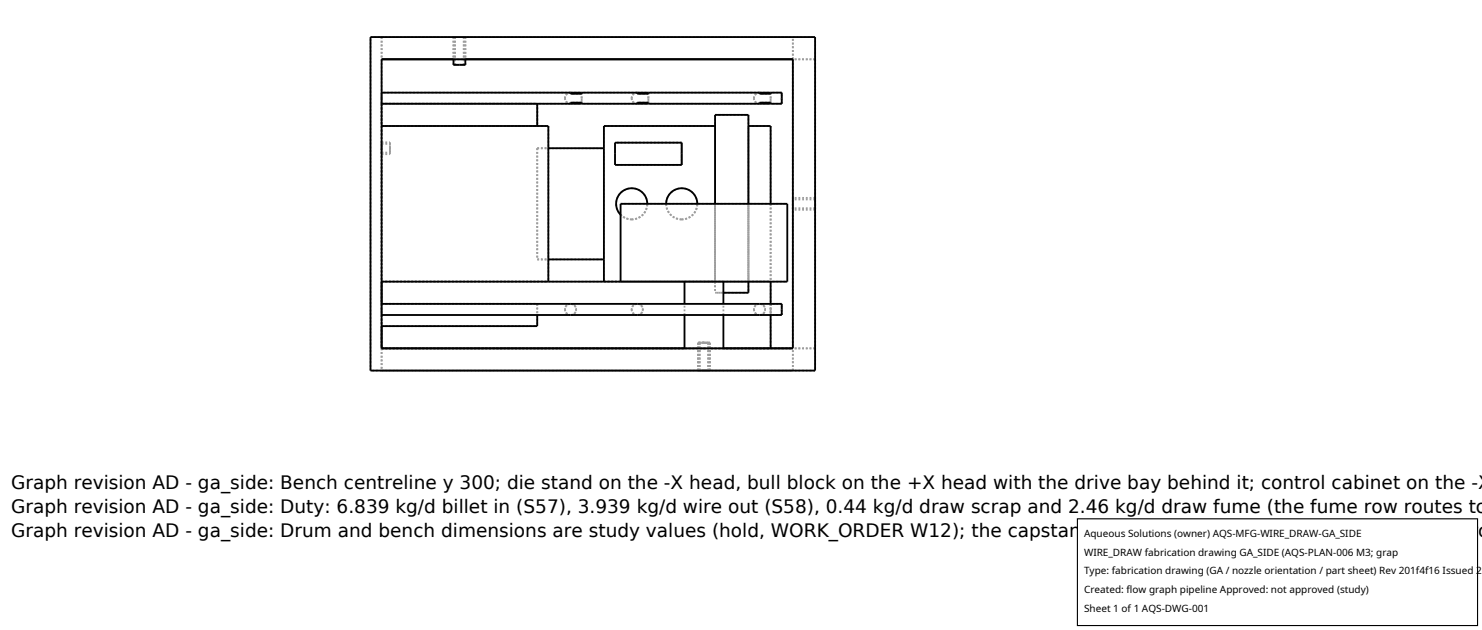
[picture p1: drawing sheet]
<svg xmlns="http://www.w3.org/2000/svg" width="212mm" height="90mm" viewBox="0 0 212 90" stroke-linecap="round" stroke-linejoin="round" font-family="sans-serif">
<g fill="none" stroke="#a0a0a0" stroke-width=".26" stroke-dasharray=".3 .3" stroke-linecap="butt">
<path d="M52.9 5.3h63.5M54.5 8.5v41.2M54.5 5.3v3.2M54.5 14.8v3.2M54.5 14v.8M54.5 14.8v-1.6M54.5 13.2v.8M54.5 18v22.2M54.5 18h23.8M54.5 5.3h58.7M54.5 8.5h58.7M54.5 14.8h22.2"/>
<path d="M54.5 18h22.2M64.8 8.5h1.7M64.8 9.3h.8M64.8 5.3h.8M64.8 5.3v4M64.8 5.3v3.2M65 9.3h.6M65 5.3h.6M65 5.3v4M65.6 9.3h.9M65.6 5.3h.9M65.6 9.3h.6"/>
<path d="M65.6 5.3h.6M66.2 9.3h-1.2M66.2 5.3h-1.2M66.2 5.3v4M66.5 9.3h-1.7M66.5 5.3h-1.7M66.5 5.3v4M66.5 5.3v3.2M76.7 14.8v3.2M78.3 18v3.2M80.7 14l.2-.5 .6-.3M80.7 14l.2 .6 .6 .2"/>
<path d="M81.5 13.2v.2M81.5 14.7v.1M81.5 14.8l-.6-.2-.2-.6M81.5 14.8v-.1M81.5 13.4v-.2M81.5 13.2l-.6 .3-.2 .5M81.5 13.2h1.6M81.5 14.8h1.6M81.5 13.2h-27M81.5 14.8h-27M83.1 13.4h-1.6M83.1 13.2v.2"/>
<path d="M83.1 14v-.8M83.1 14.8v-.8M83.1 14.7v.1M83.1 14.7h-1.6M83.1 14.8v-.1M83.1 13.2v1.6M83.1 13.4v-.2M86.3 18v3.2M86.3 18h15.8M90.2 14l.3-.5 .5-.3M90.2 14l.3 .6 .5 .2M91 13.2v.2"/>
<path d="M91 14.7v.1M91 14.8l-.5-.2-.3-.6M91 14.8v-.1M91 13.4v-.2M91 13.2l-.5 .3-.3 .5M91 13.2h1.6M91 14.8h1.6M91 13.2h-7.9M91 14.8h-7.9M92.6 13.4h-1.6M92.6 13.2v.2M92.6 14v-.8"/>
<path d="M92.6 14.8v-.8M92.6 14.7v.1M92.6 14.7h-1.6M92.6 14.8v-.1M92.6 13.2v1.6M92.6 13.4v-.2M102.1 16.4v23.8M102.1 16.4h4.8M106.9 16.4v23.8M106.9 18h3.2M107.7 14l.2-.5 .6-.3M107.7 14l.2 .6 .6 .2"/>
<path d="M108.5 13.2v.2M108.5 14.7v.1M108.5 14.8l-.6-.2-.2-.6M108.5 14.8v-.1M108.5 13.4v-.2M108.5 13.2l-.6 .3-.2 .5M108.5 13.2h1.6M108.5 14.8h1.6M108.5 13.2h-15.9M108.5 14.8h-15.9M110.1 18v22.2M110.1 13.4h-1.6"/>
<path d="M110.1 13.2v.2M110.1 14v-.8M110.1 14.8v-.8M110.1 14.7v.1M110.1 14.7h-1.6M110.1 14.8v-.1M110.1 13.2v1.6M110.1 13.4v-.2M111.7 14v.8M111.7 14.8v-1.6M111.7 13.2v.8M111.7 13.2h-1.6"/>
<path d="M111.7 14.8h-1.6M113.2 8.5h-58.7M113.2 8.5v41.2M113.2 8.5v-3.2M116.4 5.3v47.6M116.4 8.5v41.2M116.4 8.5h-3.2M54.5 21.2v.8M54.5 22v-1.7M54.5 20.3v.9M54.5 21.2v.6M54.5 21.8v-1.3"/>
<path d="M54.5 20.5v.7M54.5 22h1.2M54.5 20.3h1.2M54.5 21.8h1.2M54.5 20.5h1.2M55.7 21.2v-.9M55.7 20.3v1.7M55.7 22v-.8M55.7 21.2v-.7M55.7 20.5v1.3M55.7 21.8v-.6M76.7 37h9.6"/>
<path d="M76.7 21.2v15.8M76.7 21.2h9.6M76.7 37h1.6M76.7 21.2h1.6M78.3 37v3.2M78.3 21.2v15.8M86.3 37v3.2M86.3 21.2v15.8M87.8 22v1.5M87.8 23.5v-3.1M87.8 20.4v1.6M88.6 30.7l.8 .5 .8 .1"/>
<path d="M88.6 29.1h23.8M90.2 31.3l-.8-.1-.7-.5-.5-.8-.2-.8 .2-.8 .4-.8 .8-.5 .8-.1 .9 .1 .7 .5 .5 .8 .1 .8-.1 .8-.5 .8-.7 .5-.9 .1M90.2 31.3l.9-.1 .7-.5 .5-.8 .1-.8M95.1 29.1l.2 .8 .5 .8 .7 .5 .9 .1M97.4 31.3l-.9-.1-.7-.5-.5-.8-.2-.8 .2-.8 .5-.8 .7-.5 .8-.1 .9 .1 .7 .5 .5 .8 .2 .8-.2 .8-.4 .8-.8 .5-.8 .1M97.4 31.3l.8-.1 .8-.5 .4-.8 .2-.8M97.4 22v1.5M97.4 23.5v-3.1M97.4 20.4v1.6M97.4 20.4h-9.6M97.4 23.5h-9.6M102.1 29.1v12.7"/>
<path d="M106.9 29.1v11.1M110.1 29.1v11.1M113.2 29.1v.8M113.2 29.9v-1.6M113.2 28.3v.8M113.2 29.1v.6M113.2 29.7v-1.2M113.2 28.5v.6M116.4 29.1v.8M116.4 29.9v-1.6M116.4 28.3v.8M116.4 29.1v.6"/>
<path d="M116.4 29.7v-1.2M116.4 28.5v.6M116.4 28.3h-3.2M116.4 29.9h-3.2M116.4 28.5h-3.2M116.4 29.7h-3.2M52.9 52.9v-47.6M54.5 40.2h23.8M54.5 40.2h55.6M54.5 43.4v3.2M54.5 49.7h55.6M54.5 40.2v9.5"/>
<path d="M54.5 49.7v3.2M54.5 44.2v.8M54.5 45v-1.6M54.5 43.4v.8M54.5 49.7h58.7M54.5 52.9h58.7M54.5 43.4h22.2M54.5 46.6h22.2M76.7 43.4v3.2M76.7 43.4v1.6M80.7 44.2l.2 .5 .6 .3M81.5 45l-.6-.3-.2-.5 .2-.5 .6-.3 .5 .2 .3 .6-.2 .5-.6 .3"/>
<path d="M81.5 43.4l-.6 .2-.2 .6M81.5 43.4a.79 .79 0 0 1 .8 .8 .79 .79 0 0 1-.8 .8M86.3 40.2h15.8M88.6 40.2h13.5M88.6 40.2h23.8M90.2 44.2l.3 .5 .5 .3M91 45l-.5-.3-.3-.5 .2-.5 .6-.3 .6 .2 .2 .6-.2 .5-.6 .3M91 43.4l-.5 .2-.3 .6M91 43.4a.79 .79 0 0 1 .8 .8 .79 .79 0 0 1-.8 .8M97.8 49.7h5.5M97.8 40.2h2.7M97.8 45v-1.6"/>
<path d="M99.7 48.9h1.7M99.7 52.9h1.7M99.7 52.9v-4M99.9 48.9h1.3M99.9 52.9h1.3M99.9 52.9v-4M100.5 40.2h2.8M100.5 49.7h-2.7M100.5 48.9h-.8M100.5 52.9h-.8M100.5 48.9h-.6M100.5 52.9h-.6"/>
<path d="M101.2 48.9h-.7M101.2 52.9h-.7M101.2 52.9v-4M101.4 48.9h-.9M101.4 52.9h-.9M101.4 52.9v-4M102.1 40.2v-22.2M102.1 40.2v1.6M102.1 40.2h4.8M102.1 41.8h1.2M103.3 40.2h-5.5M103.3 49.7h-2.8"/>
<path d="M103.3 45v-1.6M106.9 40.2h3.2M106.9 41.8h-4.8M106.9 40.2v1.6M106.9 40.2v-22.2M107.7 44.2l.2 .5 .6 .3M108.5 45l-.6-.3-.2-.5 .2-.5 .6-.3 .5 .2 .3 .6-.3 .5-.5 .3M108.5 43.4l-.6 .2-.2 .6M108.5 43.4a.79 .79 0 0 1 .8 .8 .79 .79 0 0 1-.8 .8M110.1 43.4v1.6M110.1 40.2v9.5M110.1 44.2v-.8"/>
<path d="M110.1 45v-.8M111.7 44.2v.8M111.7 45v-1.6M111.7 43.4v.8M111.7 43.4h-1.6M111.7 45h-1.6M113.2 52.9v-3.2M116.4 52.9h-63.5M116.4 49.7h-3.2"/>
</g>
<g fill="none" stroke="#000" stroke-width=".26">
<path d="M52.9 5.3h63.5v47.6h-63.5zM54.5 18h23.8v22.2M54.5 8.5h58.7v41.2h-58.7zM54.5 13.2h57.2v1.6h-57.2M64.8 8.5v.8h1.7v-.8M76.7 14.8v3.2M81.5 14.8v-.1h1.6v.1M81.5 13.2v.2h1.6v-.2M91 14.8v-.1h1.6v.1M91 13.2v.2h1.6v-.2M102.1 18h-15.8v22.2M106.9 18h3.2v11.1"/>
<path d="M108.5 13.2v.2h1.6v-.2M108.5 14.8v-.1h1.6v.1M78.3 37h8M78.3 21.2h8M87.8 20.4h9.6v3.1h-9.6zM92.4 29.1v-.6l-.3-.5-.7-.8-1-.3-1.1 .2-.8 .6-.5 1 .1 1.1 .5 .9M95.1 29.1l.2-.8 .5-.8 .7-.5 .8-.1 .9 .1 .7 .5 .5 .8 .2 .8M102.1 29.1v-12.7h4.8v12.7M54.5 40.2h57.9v-11.1h-23.8v11.1M54.5 43.4h57.2v1.6h-57.2M76.7 45v1.6h-22.2M97.8 40.2v3.2"/>
<path d="M97.8 45v4.7M103.3 40.2v3.2M103.3 45v4.7M106.9 40.2v1.6h-3.6M110.1 40.2v3.2M110.1 45v4.7"/>
</g>
<path d="M153.9 74.1h57.1v15.2h-57.1z" fill="#fff" stroke="#000" stroke-width=".16"/>
<g font-size="2.6">
<text x="1.6" y="69.8">Graph revision AD - ga_side: Bench centreline y 300; die stand on the -X head, bull block on the +X head with the drive bay behind it; control cabinet on the -X</text>
<text x="1.6" y="73.3">Graph revision AD - ga_side: Duty: 6.839 kg/d billet in (S57), 3.939 kg/d wire out (S58), 0.44 kg/d draw scrap and 2.46 kg/d draw fume (the fume row routes to</text>
<text x="1.6" y="76.7">Graph revision AD - ga_side: Drum and bench dimensions are study values (hold, WORK_ORDER W12); the capstan hardware carries the machine lubricant pro</text>
</g>
<g font-size="1.4">
<text x="154.8" y="76.6">Aqueous Solutions (owner) AQS-MFG-WIRE_DRAW-GA_SIDE</text>
<text x="154.8" y="79.3">WIRE_DRAW fabrication drawing GA_SIDE (AQS-PLAN-006 M3; grap</text>
<text x="154.8" y="82">Type: fabrication drawing (GA / nozzle orientation / part sheet) Rev 201f4f16 Issued 2</text>
<text x="154.8" y="84.7">Created: flow graph pipeline Approved: not approved (study)</text>
<text x="154.8" y="87.4">Sheet 1 of 1 AQS-DWG-001</text>
</g>
</svg>
